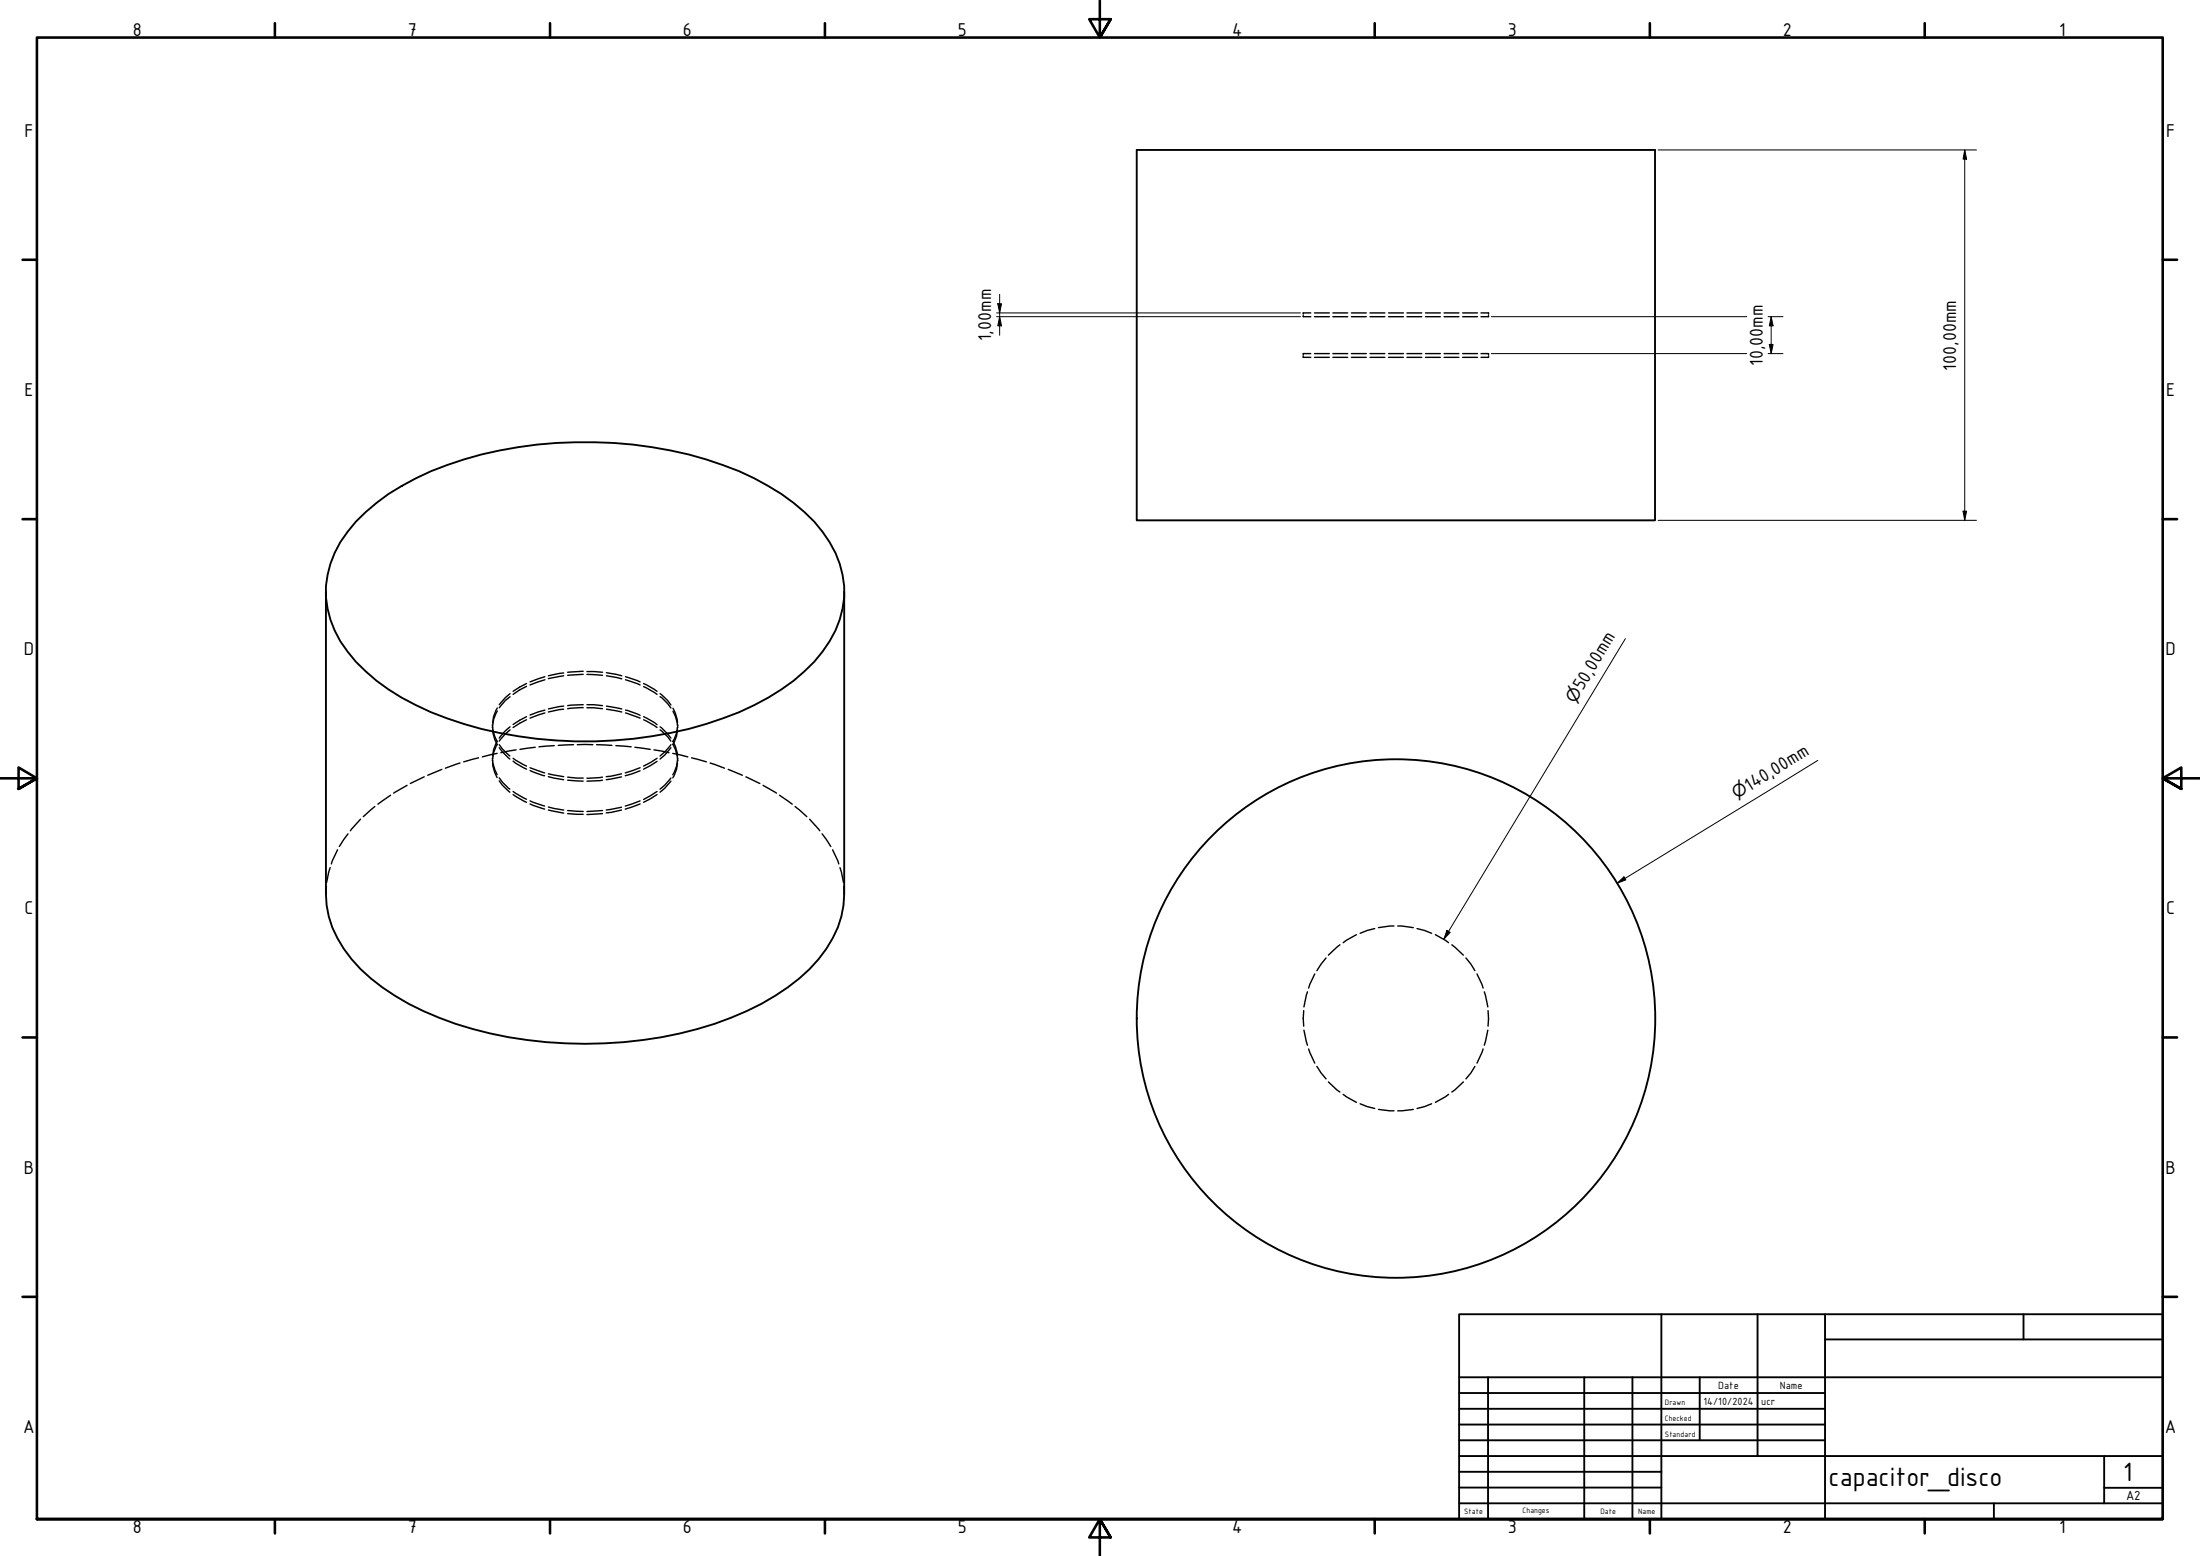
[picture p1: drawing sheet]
<svg xmlns="http://www.w3.org/2000/svg" width="594mm" height="420mm" viewBox="0 0 594 420" stroke-linecap="round" stroke-linejoin="round" font-family="sans-serif">
<!-- layer: Hidden (ISO) -->
<g fill="none" stroke="#000" stroke-width=".38">
<path d="M351.9 96.2v.3h2M351.9 85.2v.3h2M353.9 95.5h-2v.4M353.9 84.5h-2v.3M355 96.5h4M355 95.5h4M355 85.5h4M355 84.5h4M359.9 96.5h4M359.9 95.5h4M359.9 85.5h4M359.9 84.5h4"/>
<path d="M364.9 96.5h4M364.9 95.5h4M364.9 85.5h4M364.9 84.5h4M370 96.5h4M370 95.5h4M370 85.5h4M370 84.5h4M375 96.5h4M375 95.5h4M375 85.5h4M375 84.5h4"/>
<path d="M379.9 96.5h4M379.9 95.5h4M379.9 85.5h4M379.9 84.5h4M384.9 96.5h4M384.9 95.5h4M384.9 85.5h4M384.9 84.5h4M390 96.5h4M390 95.5h4M390 85.5h4M390 84.5h4"/>
<path d="M395 96.5h4M395 95.5h4M395 85.5h4M395 84.5h4M399.9 95.5h2.1v.4M399.9 84.5h2.1v.3M402 96.2v.3h-2.1M402 85.2v.3h-2.1M133 195.7v.3M133 196.3v.2M133 197l.6 2.7 .6 1.3M133 196.2l.6 2.7 .6 1.3"/>
<path d="M134.3 192l-1 2.3-.3 1.7M134.3 191.2l-1 2.3-.3 1.7M137.7 197.1l-1.2 1.1-1.7 1.9M137.7 196.3l-1.2 1-1.7 2M137.7 188.1l-1.2 1-1.7 2M137.7 187.3l-1.2 1.1-1.7 1.9M142.2 194.4l-3.6 2M142.2 193.5l-3.6 2.1M142.2 185.3l-3.6 2.2M142.2 184.6l-3.6 2.1M147.1 192.5l-4 1.4M147.1 191.7l-4 1.4"/>
<path d="M147.1 183.6l-4 1.4M147.1 182.7l-4 1.4M152.2 191.5l-4.1 .8M152.2 190.7l-4.1 .7M152.2 182.5l-4.1 .7M152.2 181.7l-4.1 .8M157.5 191.1l-4.2 .3M157.5 190.3l-4.2 .2M157.5 182.1l-4.2 .3M157.5 181.3l-4.2 .2M158.5 191.1l4.2 .3M158.5 190.3l4.2 .2"/>
<path d="M158.5 182.1l4.2 .3M158.5 181.3l4.2 .2M163.8 191.5l4.1 .8M163.8 190.7l4.1 .7M163.8 182.5l4.1 .8M163.8 181.7l4.1 .8M168.9 192.5l3.9 1.4M168.9 191.7l3.9 1.4M168.9 183.6l3.9 1.4M168.9 182.7l3.9 1.4M173.8 194.4l3.6 2M173.8 193.5l3.6 2.2"/>
<path d="M173.8 185.4l3.6 2.1M173.8 184.6l3.6 2.1M178.2 197.1l2.1 1.8 .9 1.2M178.2 196.3l2.1 1.9 .9 1.1M178.2 188.1l2.1 1.9 .9 1.2M178.2 187.3l2.1 1.8 .9 1.3M181.7 192.1l.7 1.3 .5 2.6M181.7 191.2l.7 1.4 .5 2.6M182.9 197.1l-.2 1.7-1 2.2M182.9 196.3l-.2 1.7-1 2.2M183 195.7v.3M183 196.3v.2"/>
<path d="M101.2 217.8l-3.1 2.7M105.5 214.7l-3.5 2.4M109.9 212.1l-3.6 2.1M114.6 209.8l-3.8 1.8M119.3 207.8l-3.8 1.5M124.2 206l-3.9 1.4M129.2 204.6l-4 1.1M133 204.7v.3M133 205.2v.3M133 206l.6 2.6 .6 1.4M133 205.2l.6 2.6 .6 1.3M134.2 203.4l-4 1"/>
<path d="M134.3 201l-1 2.2-.3 1.8M134.3 200.2l-1 2.2-.3 1.7M134.8 210.9l.9 1.2 2 1.8M134.8 210l.9 1.2 2 1.9M134.8 201.9l2.9 3.1M134.8 201.1l.9 1.2 2 1.8M138.6 214.5l3.6 2.1M138.6 213.7l3.6 2.1M138.6 205.5l3.6 2.2M138.6 204.8l3.6 2.1M139.4 202.5l-4.1 .7M143.1 217.1l4 1.4"/>
<path d="M143.1 216.3l4 1.4M143.1 208.1l4 1.4M143.1 207.3l4 1.4M144.5 201.8l-4.1 .6M148.1 218.7l4.1 .9M148.1 217.9l4.1 .8M148.1 209.7l4.1 .8M148.1 209l4.1 .7M149.7 201.3l-4.2 .4M153.3 219.7l4.2 .2M153.3 218.9l4.2 .2M153.3 210.7l4.2 .2"/>
<path d="M153.3 209.8l4.2 .3M154.9 201.1l-4.2 .2M155.9 201.1h4.2M161.1 201.1l4.1 .2M162.7 219.7l-4.2 .2M162.7 218.9l-4.2 .2M162.7 210.7l-4.2 .2M162.7 209.8l-4.2 .3M166.3 201.3l4.1 .4M167.8 218.7l-4.1 .8M167.8 218l-4.1 .7M167.8 209.8l-4.1 .7"/>
<path d="M167.8 209l-4.1 .7M171.4 201.8l4.2 .6M172.8 217.1l-4 1.4M172.8 216.3l-4 1.4M172.8 208.1l-4 1.4M172.8 207.3l-4 1.4M176.6 202.5l4.1 .7M177.4 214.5l-3.6 2.1M177.4 213.7l-3.6 2.2M177.4 205.6l-3.6 2.1M177.4 204.8l-3.6 2.1M181.2 210.9l-1.7 1.9-1.3 1.1"/>
<path d="M181.2 210.1l-1.7 1.9-1.3 1.1M181.2 201.9l-1.7 2-1.3 1.1M181.2 201.1l-1.7 2-1.3 1M181.7 203.4l4 1M181.7 201l.7 1.4 .5 2.6M181.7 200.2l.7 1.3 .5 2.7M182.9 206l-.2 1.8-1 2.2M182.9 205.2l-.2 1.7-1 2.3M183 204.7v.3M183 205.2v.3M186.8 204.6l4 1.1M191.8 206l3.8 1.4"/>
<path d="M196.7 207.8l3.8 1.5M201.4 209.8l3.8 1.8M206.1 212.1l3.6 2.1M210.5 214.7l3.4 2.4M214.7 217.8l3.2 2.7M88.1 239.4l-.1 2M89.2 234.3l-1 4M91.1 229.5l-1.6 3.8M94 225.1l-2.4 3.5M97.3 221.2l-2.7 3.1M218.6 221.2l2.8 3.1M222 225.1l2.3 3.5"/>
<path d="M224.9 229.5l1.6 3.8M226.8 234.3l1 4M227.8 239.4l.2 2M358.1 258.7l-2.5 3.4M361.8 255.1l-3.1 2.8M366.3 252.4l-3.6 2.2M371.2 250.7l-2 .5-1.9 .8M376.4 250l-4.2 .5M377.4 250l4.2 .5M382.7 250.7l2 .5 1.9 .8M387.6 252.4l3.6 2.2M392 255.1l3.2 2.8"/>
<path d="M395.9 258.7l1.3 1.6 1.1 1.8M352 272.9v4.2M352.1 278.2l1 4M353.1 267.8l-1 4.1M355 263l-1.6 3.8M398.8 263l1.7 3.8M400.8 267.8l1 4.1M401.8 278.2l-1 4M401.8 272.9v4.2M353.4 283.3l1.6 3.8M355.6 288l2.5 3.3M358.7 292.1l3.1 2.8"/>
<path d="M362.7 295.5l3.6 2.2M367.3 298l1.9 .8 2 .5M372.2 299.6l4.2 .4M381.6 299.6l-4.2 .4M386.6 298l-1.9 .8-2 .5M391.2 295.5l-3.6 2.2M395.2 292.1l-3.2 2.8M398.3 288l-1.1 1.7-1.3 1.6M400.5 283.3l-1.7 3.8"/>
</g>
<!-- layer: Visible (ISO) -->
<g fill="none" stroke="#000" stroke-width=".51">
<path d="M307 40.5h139.9v100h-139.9zM88 159.8v81.6a27 27 0 0 0 6.9 17.6 57.4 57.4 0 0 0 23.7 15.8 113.8 113.8 0 0 0 78.8 0 60 60 0 0 0 23.6-15.8 27 27 0 0 0 7-17.6v-81.6M96.1 140.9a65.8 65.8 0 0 1 29.2-16.8 117 117 0 0 1 65.4 0 66.8 66.8 0 0 1 29.2 16.8 28.1 28.1 0 0 1 8.1 20.4 28.9 28.9 0 0 1-8.1 17.4 60.7 60.7 0 0 1-24.7 15.3 113.6 113.6 0 0 1-78.8-1.7 55.3 55.3 0 0 1-22.5-16.4 25.1 25.1 0 0 1 0-32.3z"/>
<circle cx="377" cy="275" r="70"/>
</g>
<!-- layer: Border (ISO) -->
<g fill="none" stroke="#000" stroke-width=".7">
<path d="M74.2 6.3v3.8M148.5 6.3v3.8M222.8 6.3v3.8M297 .2v9.9l-2.9-4.9h5.8l-2.9 4.9 2.9-4.9M371.2 6.3v3.8M445.5 6.3v3.8M519.7 6.3v3.8M6.1 70.1h3.9M584 70.1h3.9M6.1 140.2h3.9M584 140.2h3.9M0 210.2h10l-5-3v5.8l5-2.8-5 2.8"/>
<path d="M594 210.2h-10l5-3v5.8l-5-2.8 5 2.8M6.1 280.1h3.9M584 280.1h3.9M6.1 350.2h3.9M584 350.2h3.9M10 410.2v-400.1h574v400.1h-574h574M74.2 410.2v3.9M148.5 410.2v3.9M222.8 410.2v3.9M299.9 415.1l-2.9-4.9 2.9 4.9h-5.8l2.9-4.9v10M371.2 410.2v3.9M445.5 410.2v3.9"/>
<path d="M519.7 410.2v3.9"/>
</g>
<!-- layer: Title (ISO) -->
<g fill="none" stroke="#000" stroke-width=".51">
<path d="M394 354.9h190v55.3h-190zM448.6 354.9v55.3M474.6 354.9v38.3M492.8 354.9v55.3M546.4 354.9v6.8M394 376.2h98.8M394 371.9h190M401.8 371.9v38.3M427.8 371.9v38.3M440.8 371.9v38.3M459 371.9v17M492.8 361.7h91.2"/>
<path d="M394 380.4h98.8M394 384.7h98.8M394 388.9h98.8M394 393.2h190M394 397.4h54.6M568.2 393.2v12.7M394 405.9h190M394 401.7h54.6M538.4 405.9v4.3M568.2 401.7h15.8"/>
</g>
<!-- layer: Dimension (ISO) -->
<g fill="none" stroke="#000" stroke-width=".27">
<path d="M447.7 40.5h86M530.5 40.5l.6 2.5h-1zM530.5 40.5v100M269.9 79.5v11M269.1 85.5h82.1M269.1 84.5h82.1M269.4 82h1l-.5 2.5zM269.9 85.5l.5 2.5h-1zM402.7 95.5h69M402.7 85.5h69M477.5 95.5h4M477.5 85.5h4"/>
<path d="M477.8 93h1l-.5 2.5zM478.3 85.5l.5 2.5h-1zM478.3 85.5v10M530.1 138h1l-.6 2.5zM447.7 140.5h86M438.9 172.4l-49 81.2M490.9 205.3l-54.2 33.2M436.7 238.5l1.8-1.7 .5 .8zM390.7 251.2l.9 .6-1.7 1.8z"/>
</g>
<g fill="#000">
<path d="M530.5 40.5l.6 2.5h-1z" fill-rule="evenodd"/>
<path d="M269.4 82h1l-.5 2.5z" fill-rule="evenodd"/>
<path d="M269.9 85.5l.5 2.5h-1z" fill-rule="evenodd"/>
<path d="M477.8 93h1l-.5 2.5z" fill-rule="evenodd"/>
<path d="M478.3 85.5l.5 2.5h-1z" fill-rule="evenodd"/>
<path d="M530.1 138h1l-.6 2.5z" fill-rule="evenodd"/>
<path d="M436.7 238.5l1.8-1.7 .5 .8z" fill-rule="evenodd"/>
<path d="M390.7 251.2l.9 .6-1.7 1.8z" fill-rule="evenodd"/>
</g>
<g font-size="7.7">
<text x="493.8" y="401.3">capacitor_disco</text>
<text x="573.3" y="400">1</text>
</g>
<g font-size="5.4">
<text x="35.9" y="9.8">8</text>
<text x="110.2" y="9.8">7</text>
<text x="184.4" y="9.8">6</text>
<text x="258.6" y="9.8">5</text>
<text x="332.7" y="9.8">4</text>
<text x="407.2" y="9.8">3</text>
<text x="481.4" y="9.8">2</text>
<text x="556" y="9.8">1</text>
<text x="6.6" y="36.9">F</text>
<text x="584.9" y="36.9">F</text>
<text x="267.7" y="92.1" transform="rotate(-90 267.7 92.1)">1,00mm</text>
<text x="476" y="98.8" transform="rotate(-90 476 98.8)">10,00mm</text>
<text x="528.3" y="100.1" transform="rotate(-90 528.3 100.1)">100,00mm</text>
<text x="6.6" y="106.9">E</text>
<text x="584.9" y="106.9">E</text>
<text x="6.5" y="176.9">D</text>
<text x="584.8" y="176.9">D</text>
<text x="427.4" y="186.7" transform="rotate(-59 427.4 186.7)">50,00mm</text>
<text x="472.3" y="213.8" transform="rotate(-31 472.3 213.8)">140,00mm</text>
<text x="6.6" y="246.9">C</text>
<text x="584.9" y="246.9">C</text>
<text x="6.5" y="316.9">B</text>
<text x="584.8" y="316.9">B</text>
<text x="6.3" y="386.9">A</text>
<text x="584.6" y="386.9">A</text>
<text x="35.9" y="414.1">8</text>
<text x="110.2" y="414.1">7</text>
<text x="184.4" y="414.1">6</text>
<text x="258.6" y="414.1">5</text>
<text x="332.7" y="414.1">4</text>
<text x="407.2" y="414.1">3</text>
<text x="481.4" y="414.1">2</text>
<text x="556" y="414.1">1</text>
</g>
<g font-size="4.6">
<text x="425.4" y="190" transform="rotate(-59 425.4 190)">⌀</text>
<text x="468.9" y="215.8" transform="rotate(-31 468.9 215.8)">⌀</text>
</g>
<text font-size="3.9" x="574.1" y="405.1">A2</text>
<g font-size="3">
<text x="464" y="375.1">Date</text>
<text x="480.6" y="375.1">Name</text>
<text x="460" y="379.4">14/10/2024</text>
<text x="475.6" y="379.4">ucr</text>
</g>
<g font-size="2.3">
<text x="449.6" y="379.4">Drawn</text>
<text x="449.6" y="383.6">Checked</text>
<text x="449.6" y="387.9">Standard</text>
<text x="395.4" y="408.8">State</text>
<text x="411.1" y="408.5">Changes</text>
<text x="432.2" y="408.8">Date</text>
<text x="442.4" y="408.8">Name</text>
</g>
</svg>
